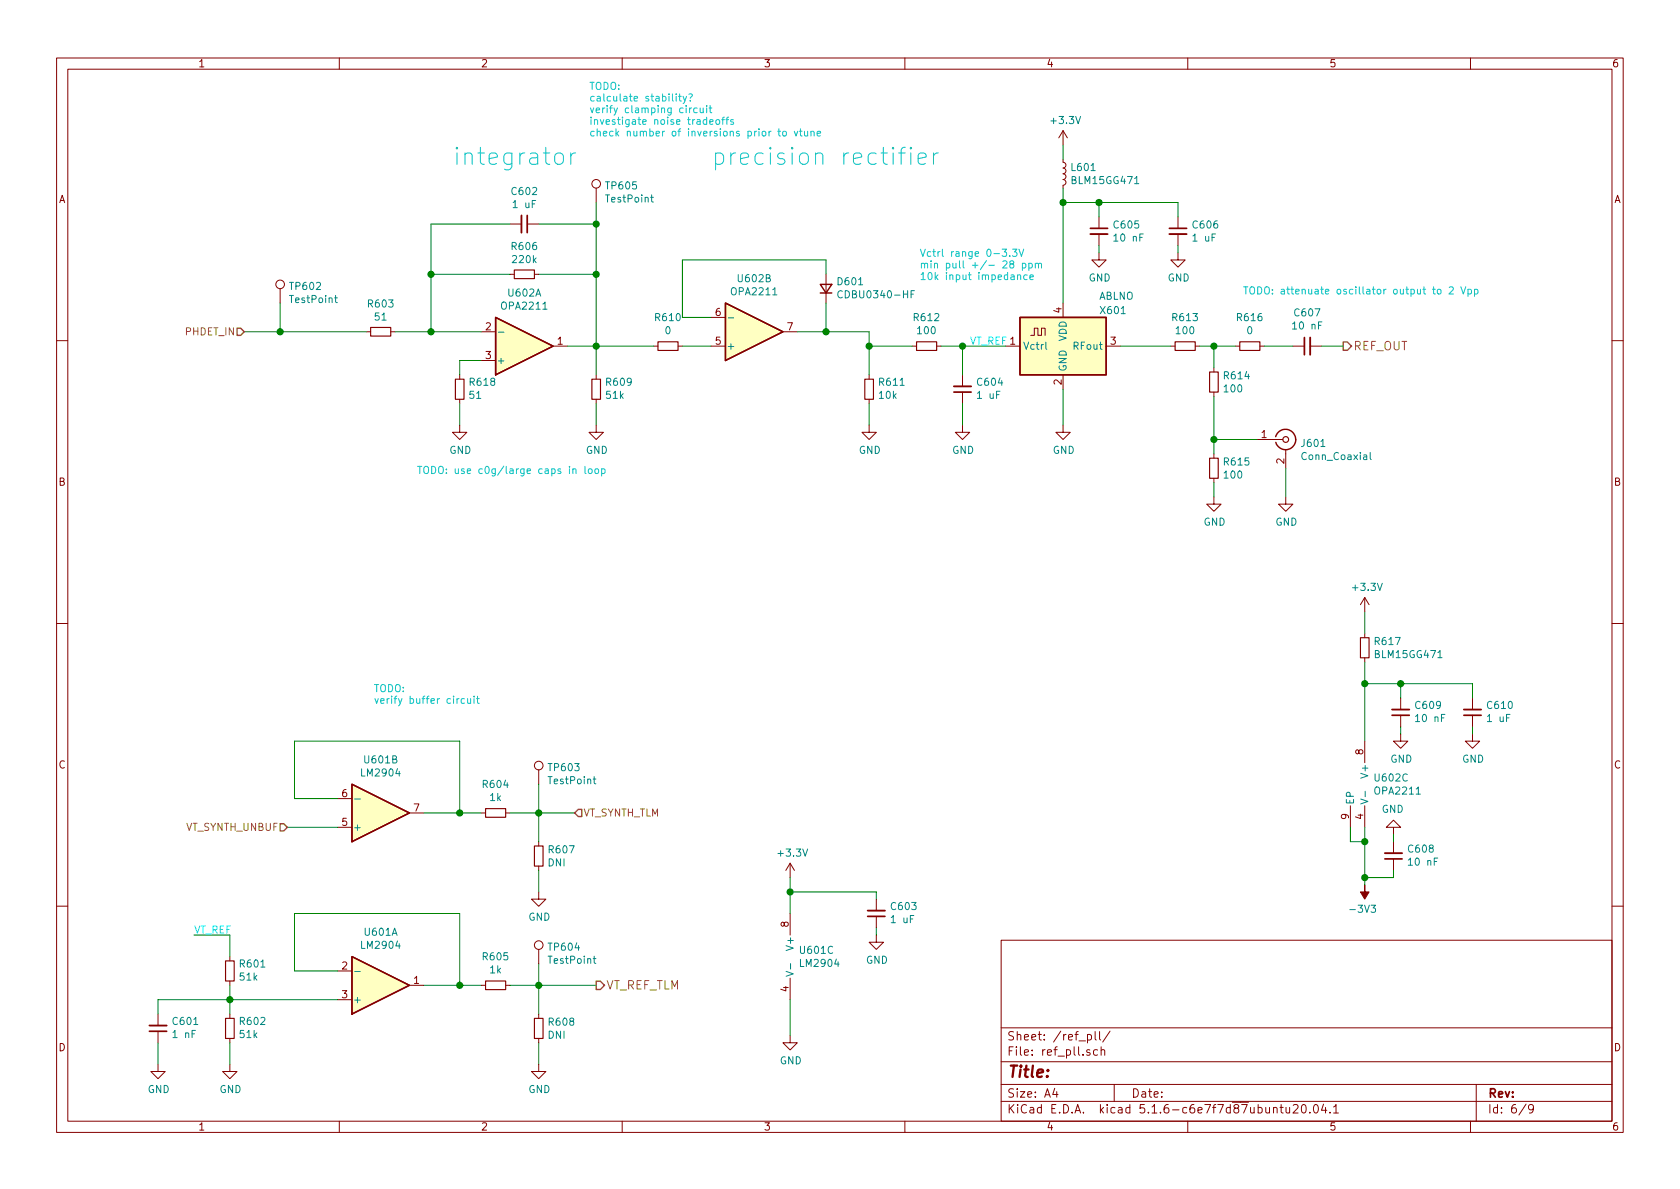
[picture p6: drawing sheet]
EESchema Schematic File Version 4
EELAYER 30 0
EELAYER END
$Descr A4 11693 8268
encoding utf-8
Sheet 6 9
Title ""
Date ""
Rev ""
Comp ""
Comment1 ""
Comment2 ""
Comment3 ""
Comment4 ""
$EndDescr
Wire Wire Line
	1100 6950 1100 7050
Wire Wire Line
	1600 6950 1100 6950
Wire Wire Line
	1100 7250 1100 7400
$Comp
L power:GND #PWR?
U 1 1
P 1100 7400
AR Path="/5F265927/5F4F26FF" Ref="#PWR?"  Part="1" 
AR Path="/5F4ECD93/5F4F26FF" Ref="#PWR0198"  Part="1" 
F 0 "#PWR0198" H 1100 7150 50  0001 C CNN
F 1 "GND" H 1105 7227 50  0000 C CNN
F 2 "" H 1100 7400 50  0001 C CNN
F 3 "" H 1100 7400 50  0001 C CNN
	1    1100 7400
	1    0    0    -1  
$EndComp
$Comp
L Device:C_Small C?
U 1 1
P 1100 7150
AR Path="/5F265927/5F4F2705" Ref="C?"  Part="1" 
AR Path="/5F4ECD93/5F4F2705" Ref="C601"  Part="1" 
F 0 "C601" H 1008 7104 50  0000 R CNN
F 1 "1 nF" H 1008 7195 50  0000 R CNN
F 2 "Capacitor_SMD:C_0402_1005Metric" H 1100 7150 50  0001 C CNN
F 3 "~" H 1100 7150 50  0001 C CNN
F 4 "N/A" H 1100 7150 50  0001 C CNN "Distributor Part Number"
	1    1100 7150
	-1   0    0    1   
$EndComp
Text Label 1350 6500 0    50   ~ 0
VT_REF
Text Label 6750 2400 0    50   ~ 0
VT_REF
Wire Wire Line
	1600 6500 1600 6650
Wire Wire Line
	1350 6500 1600 6500
Wire Wire Line
	1600 6950 1600 7050
Connection ~ 1600 6950
$Comp
L power:GND #PWR?
U 1 1
P 1600 7400
AR Path="/5F265927/5F4F2712" Ref="#PWR?"  Part="1" 
AR Path="/5F4ECD93/5F4F2712" Ref="#PWR0199"  Part="1" 
F 0 "#PWR0199" H 1600 7150 50  0001 C CNN
F 1 "GND" H 1605 7227 50  0000 C CNN
F 2 "" H 1600 7400 50  0001 C CNN
F 3 "" H 1600 7400 50  0001 C CNN
	1    1600 7400
	1    0    0    -1  
$EndComp
$Comp
L Device:R_Small R?
U 1 1
P 1600 7150
AR Path="/5F265927/5F4F2718" Ref="R?"  Part="1" 
AR Path="/5F4ECD93/5F4F2718" Ref="R602"  Part="1" 
F 0 "R602" H 1541 7104 50  0000 R CNN
F 1 "51k" H 1541 7195 50  0000 R CNN
F 2 "Resistor_SMD:R_0402_1005Metric" H 1600 7150 50  0001 C CNN
F 3 "~" H 1600 7150 50  0001 C CNN
F 4 "N/A" H 1600 7150 50  0001 C CNN "Distributor Part Number"
	1    1600 7150
	-1   0    0    1   
$EndComp
Wire Wire Line
	1600 6850 1600 6950
Wire Wire Line
	1600 7250 1600 7400
$Comp
L Device:R_Small R?
U 1 1
P 1600 6750
AR Path="/5F265927/5F4F2720" Ref="R?"  Part="1" 
AR Path="/5F4ECD93/5F4F2720" Ref="R601"  Part="1" 
F 0 "R601" H 1541 6704 50  0000 R CNN
F 1 "51k" H 1541 6795 50  0000 R CNN
F 2 "Resistor_SMD:R_0402_1005Metric" H 1600 6750 50  0001 C CNN
F 3 "~" H 1600 6750 50  0001 C CNN
F 4 "N/A" H 1600 6750 50  0001 C CNN "Distributor Part Number"
	1    1600 6750
	-1   0    0    1   
$EndComp
$Comp
L power:GND #PWR?
U 1 1
P 6050 2950
AR Path="/5F265927/5F4F2726" Ref="#PWR?"  Part="1" 
AR Path="/5F4ECD93/5F4F2726" Ref="#PWR0200"  Part="1" 
F 0 "#PWR0200" H 6050 2700 50  0001 C CNN
F 1 "GND" H 6055 2777 50  0000 C CNN
F 2 "" H 6050 2950 50  0001 C CNN
F 3 "" H 6050 2950 50  0001 C CNN
	1    6050 2950
	1    0    0    -1  
$EndComp
$Comp
L Oscillator:ABLNO X?
U 1 1
P 7400 2400
AR Path="/5F4F272D" Ref="X?"  Part="1" 
AR Path="/5F1F4C00/5F4F272D" Ref="X?"  Part="1" 
AR Path="/5F1F863E/5F4F272D" Ref="X?"  Part="1" 
AR Path="/5F265927/5F4F272D" Ref="X?"  Part="1" 
AR Path="/5F4ECD93/5F4F272D" Ref="X601"  Part="1" 
F 0 "X601" H 7650 2650 50  0000 L CNN
F 1 "ABLNO" H 7650 2750 50  0000 L CNN
F 2 "Oscillator:Oscillator_SMD_Abracon_ABLNO" H 7400 2050 50  0001 C CNN
F 3 "https://abracon.com/Precisiontiming/ABLNO.pdf" H 7200 2500 50  0001 C CNN
F 4 "Digi-Key" H 7400 2400 50  0001 C CNN "Distributor"
F 5 "535-12341-1-ND " H 7400 2400 50  0001 C CNN "Distributor Part Number"
	1    7400 2400
	1    0    0    -1  
$EndComp
$Comp
L power:GND #PWR?
U 1 1
P 3200 2950
AR Path="/5F265927/5F4F2733" Ref="#PWR?"  Part="1" 
AR Path="/5F4ECD93/5F4F2733" Ref="#PWR0201"  Part="1" 
F 0 "#PWR0201" H 3200 2700 50  0001 C CNN
F 1 "GND" H 3205 2777 50  0000 C CNN
F 2 "" H 3200 2950 50  0001 C CNN
F 3 "" H 3200 2950 50  0001 C CNN
	1    3200 2950
	1    0    0    -1  
$EndComp
Text HLabel 9350 2400 2    59   Output ~ 0
REF_OUT
Text Notes 6400 1950 0    50   ~ 0
Vctrl range 0-3.3V\nmin pull +/- 28 ppm\n10k input impedance
Wire Wire Line
	3200 2500 3350 2500
$Comp
L Device:R_Small R?
U 1 1
P 2650 2300
AR Path="/5F265927/5F4F273D" Ref="R?"  Part="1" 
AR Path="/5F4ECD93/5F4F273D" Ref="R603"  Part="1" 
F 0 "R603" V 2454 2300 50  0000 C CNN
F 1 "51" V 2545 2300 50  0000 C CNN
F 2 "Resistor_SMD:R_0402_1005Metric" H 2650 2300 50  0001 C CNN
F 3 "~" H 2650 2300 50  0001 C CNN
F 4 "N/A" H 2650 2300 50  0001 C CNN "Distributor Part Number"
	1    2650 2300
	0    1    1    0   
$EndComp
$Comp
L power:GND #PWR?
U 1 1
P 4150 2950
AR Path="/5F265927/5F4F2743" Ref="#PWR?"  Part="1" 
AR Path="/5F4ECD93/5F4F2743" Ref="#PWR0202"  Part="1" 
F 0 "#PWR0202" H 4150 2700 50  0001 C CNN
F 1 "GND" H 4155 2777 50  0000 C CNN
F 2 "" H 4150 2950 50  0001 C CNN
F 3 "" H 4150 2950 50  0001 C CNN
	1    4150 2950
	1    0    0    -1  
$EndComp
$Comp
L Device:R_Small R?
U 1 1
P 4150 2700
AR Path="/5F265927/5F4F2749" Ref="R?"  Part="1" 
AR Path="/5F4ECD93/5F4F2749" Ref="R609"  Part="1" 
F 0 "R609" H 4091 2654 50  0000 R CNN
F 1 "51k" H 4091 2745 50  0000 R CNN
F 2 "Resistor_SMD:R_0402_1005Metric" H 4150 2700 50  0001 C CNN
F 3 "~" H 4150 2700 50  0001 C CNN
F 4 "N/A" H 4150 2700 50  0001 C CNN "Distributor Part Number"
	1    4150 2700
	-1   0    0    1   
$EndComp
Wire Wire Line
	4150 2400 4150 2600
Wire Wire Line
	3950 2400 4150 2400
Wire Wire Line
	4150 2800 4150 2950
Connection ~ 4150 2400
$Comp
L Device:R_Small R?
U 1 1
P 3650 1900
AR Path="/5F265927/5F4F2753" Ref="R?"  Part="1" 
AR Path="/5F4ECD93/5F4F2753" Ref="R606"  Part="1" 
F 0 "R606" V 3454 1900 50  0000 C CNN
F 1 "220k" V 3545 1900 50  0000 C CNN
F 2 "Resistor_SMD:R_0402_1005Metric" H 3650 1900 50  0001 C CNN
F 3 "~" H 3650 1900 50  0001 C CNN
F 4 "N/A" H 3650 1900 50  0001 C CNN "Distributor Part Number"
	1    3650 1900
	0    1    1    0   
$EndComp
$Comp
L Device:C_Small C?
U 1 1
P 3650 1550
AR Path="/5F265927/5F4F2759" Ref="C?"  Part="1" 
AR Path="/5F4ECD93/5F4F2759" Ref="C602"  Part="1" 
F 0 "C602" V 3421 1550 50  0000 C CNN
F 1 "1 uF" V 3512 1550 50  0000 C CNN
F 2 "Capacitor_SMD:C_0603_1608Metric" H 3650 1550 50  0001 C CNN
F 3 "~" H 3650 1550 50  0001 C CNN
F 4 "N/A" H 3650 1550 50  0001 C CNN "Distributor Part Number"
	1    3650 1550
	0    1    1    0   
$EndComp
Wire Wire Line
	3750 1900 4150 1900
Wire Wire Line
	3750 1550 4150 1550
Wire Wire Line
	4150 1550 4150 1900
Wire Wire Line
	3550 1550 3000 1550
Wire Wire Line
	3000 1550 3000 1900
Wire Wire Line
	3550 1900 3000 1900
$Comp
L Device:R_Small R?
U 1 1
P 6450 2400
AR Path="/5F265927/5F4F2765" Ref="R?"  Part="1" 
AR Path="/5F4ECD93/5F4F2765" Ref="R612"  Part="1" 
F 0 "R612" V 6646 2400 50  0000 C CNN
F 1 "100" V 6555 2400 50  0000 C CNN
F 2 "Resistor_SMD:R_0402_1005Metric" H 6450 2400 50  0001 C CNN
F 3 "~" H 6450 2400 50  0001 C CNN
F 4 "Digi-Key" H 6450 2400 50  0001 C CNN "Distributor"
F 5 "RR05P100DCT-ND " H 6450 2400 50  0001 C CNN "Distributor Part Number"
	1    6450 2400
	0    -1   -1   0   
$EndComp
$Comp
L Device:C_Small C?
U 1 1
P 6700 2700
AR Path="/5F265927/5F4F276B" Ref="C?"  Part="1" 
AR Path="/5F4ECD93/5F4F276B" Ref="C604"  Part="1" 
F 0 "C604" H 6608 2654 50  0000 R CNN
F 1 "1 uF" H 6608 2745 50  0000 R CNN
F 2 "Capacitor_SMD:C_0603_1608Metric" H 6700 2700 50  0001 C CNN
F 3 "~" H 6700 2700 50  0001 C CNN
F 4 "N/A" H 6700 2700 50  0001 C CNN "Distributor Part Number"
	1    6700 2700
	-1   0    0    1   
$EndComp
$Comp
L power:GND #PWR?
U 1 1
P 6700 2950
AR Path="/5F265927/5F4F2771" Ref="#PWR?"  Part="1" 
AR Path="/5F4ECD93/5F4F2771" Ref="#PWR0203"  Part="1" 
F 0 "#PWR0203" H 6700 2700 50  0001 C CNN
F 1 "GND" H 6705 2777 50  0000 C CNN
F 2 "" H 6700 2950 50  0001 C CNN
F 3 "" H 6700 2950 50  0001 C CNN
	1    6700 2950
	1    0    0    -1  
$EndComp
Wire Wire Line
	6700 2950 6700 2800
Wire Wire Line
	6050 2400 6350 2400
Wire Wire Line
	6550 2400 6700 2400
Wire Wire Line
	6700 2600 6700 2400
Connection ~ 6700 2400
Wire Wire Line
	6700 2400 7000 2400
$Comp
L power:GND #PWR?
U 1 1
P 7400 2950
AR Path="/5F265927/5F4F277D" Ref="#PWR?"  Part="1" 
AR Path="/5F4ECD93/5F4F277D" Ref="#PWR0204"  Part="1" 
F 0 "#PWR0204" H 7400 2700 50  0001 C CNN
F 1 "GND" H 7405 2777 50  0000 C CNN
F 2 "" H 7400 2950 50  0001 C CNN
F 3 "" H 7400 2950 50  0001 C CNN
	1    7400 2950
	1    0    0    -1  
$EndComp
Wire Wire Line
	7400 2950 7400 2700
$Comp
L Device:C_Small C?
U 1 1
P 7650 1600
AR Path="/5F265927/5F4F2784" Ref="C?"  Part="1" 
AR Path="/5F4ECD93/5F4F2784" Ref="C605"  Part="1" 
F 0 "C605" H 7742 1646 50  0000 L CNN
F 1 "10 nF" H 7742 1555 50  0000 L CNN
F 2 "Capacitor_SMD:C_0402_1005Metric" H 7650 1600 50  0001 C CNN
F 3 "~" H 7650 1600 50  0001 C CNN
F 4 "N/A" H 7650 1600 50  0001 C CNN "Distributor Part Number"
	1    7650 1600
	1    0    0    -1  
$EndComp
$Comp
L Device:C_Small C?
U 1 1
P 8200 1600
AR Path="/5F265927/5F4F278A" Ref="C?"  Part="1" 
AR Path="/5F4ECD93/5F4F278A" Ref="C606"  Part="1" 
F 0 "C606" H 8292 1646 50  0000 L CNN
F 1 "1 uF" H 8292 1555 50  0000 L CNN
F 2 "Capacitor_SMD:C_0402_1005Metric" H 8200 1600 50  0001 C CNN
F 3 "~" H 8200 1600 50  0001 C CNN
F 4 "N/A" H 8200 1600 50  0001 C CNN "Distributor Part Number"
	1    8200 1600
	1    0    0    -1  
$EndComp
$Comp
L Device:L_Small L?
U 1 1
P 7400 1200
AR Path="/5F265927/5F4F2790" Ref="L?"  Part="1" 
AR Path="/5F4ECD93/5F4F2790" Ref="L601"  Part="1" 
F 0 "L601" H 7448 1246 50  0000 L CNN
F 1 "BLM15GG471" H 7448 1155 50  0000 L CNN
F 2 "Inductor_SMD:L_0402_1005Metric" H 7400 1200 50  0001 C CNN
F 3 "~" H 7400 1200 50  0001 C CNN
F 4 "Digi-Key" H 7400 1200 50  0001 C CNN "Distributor"
F 5 "490-5198-1-ND" H 7400 1200 50  0001 C CNN "Distributor Part Number"
	1    7400 1200
	1    0    0    -1  
$EndComp
Wire Wire Line
	7400 1000 7400 1100
Wire Wire Line
	7400 1300 7400 1400
Wire Wire Line
	7650 1750 7650 1700
$Comp
L power:GND #PWR?
U 1 1
P 7650 1750
AR Path="/5F265927/5F4F2799" Ref="#PWR?"  Part="1" 
AR Path="/5F4ECD93/5F4F2799" Ref="#PWR0205"  Part="1" 
F 0 "#PWR0205" H 7650 1500 50  0001 C CNN
F 1 "GND" H 7655 1577 50  0000 C CNN
F 2 "" H 7650 1750 50  0001 C CNN
F 3 "" H 7650 1750 50  0001 C CNN
	1    7650 1750
	1    0    0    -1  
$EndComp
$Comp
L power:GND #PWR?
U 1 1
P 8200 1750
AR Path="/5F265927/5F4F279F" Ref="#PWR?"  Part="1" 
AR Path="/5F4ECD93/5F4F279F" Ref="#PWR0206"  Part="1" 
F 0 "#PWR0206" H 8200 1500 50  0001 C CNN
F 1 "GND" H 8205 1577 50  0000 C CNN
F 2 "" H 8200 1750 50  0001 C CNN
F 3 "" H 8200 1750 50  0001 C CNN
	1    8200 1750
	1    0    0    -1  
$EndComp
Wire Wire Line
	8200 1750 8200 1700
Wire Wire Line
	7400 1400 7650 1400
Wire Wire Line
	8200 1400 8200 1500
Connection ~ 7400 1400
Wire Wire Line
	7400 1400 7400 2100
Wire Wire Line
	7650 1500 7650 1400
Connection ~ 7650 1400
Wire Wire Line
	7650 1400 8200 1400
$Comp
L Device:C_Small C?
U 1 1
P 9100 2400
AR Path="/5F265927/5F4F27AD" Ref="C?"  Part="1" 
AR Path="/5F4ECD93/5F4F27AD" Ref="C607"  Part="1" 
F 0 "C607" V 9329 2400 50  0000 C CNN
F 1 "10 nF" V 9238 2400 50  0000 C CNN
F 2 "Capacitor_SMD:C_0402_1005Metric" H 9100 2400 50  0001 C CNN
F 3 "~" H 9100 2400 50  0001 C CNN
F 4 "N/A" H 9100 2400 50  0001 C CNN "Distributor Part Number"
	1    9100 2400
	0    -1   -1   0   
$EndComp
Wire Wire Line
	9200 2400 9350 2400
$Comp
L vna:OPA2211 U?
U 1 1
P 3650 2400
AR Path="/5F265927/5F4F27B6" Ref="U?"  Part="1" 
AR Path="/5F4ECD93/5F4F27B6" Ref="U602"  Part="1" 
F 0 "U602" H 3650 2033 50  0000 C CNN
F 1 "OPA2211" H 3650 2124 50  0000 C CNN
F 2 "Package_SO:SOIC-8-1EP_3.9x4.9mm_P1.27mm_EP2.514x3.2mm" H 3650 2400 50  0001 C CNN
F 3 "https://www.ti.com/lit/ds/symlink/opa2211a.pdf" H 3650 2400 50  0001 C CNN
F 4 "Digi-Key" H 3650 2400 50  0001 C CNN "Distributor"
F 5 "296-43607-1-ND " H 3650 2400 50  0001 C CNN "Distributor Part Number"
	1    3650 2400
	1    0    0    1   
$EndComp
$Comp
L vna:OPA2211 U?
U 2 1
P 5250 2300
AR Path="/5F265927/5F4F27BC" Ref="U?"  Part="2" 
AR Path="/5F4ECD93/5F4F27BC" Ref="U602"  Part="2" 
F 0 "U602" H 5250 1933 50  0000 C CNN
F 1 "OPA2211" H 5250 2024 50  0000 C CNN
F 2 "Package_SO:SOIC-8-1EP_3.9x4.9mm_P1.27mm_EP2.514x3.2mm" H 5250 2300 50  0001 C CNN
F 3 "https://www.ti.com/lit/ds/symlink/opa2211a.pdf" H 5250 2300 50  0001 C CNN
F 4 "Digi-Key" H 5250 2300 50  0001 C CNN "Distributor"
F 5 "296-43607-1-ND " H 5250 2300 50  0001 C CNN "Distributor Part Number"
	2    5250 2300
	1    0    0    1   
$EndComp
Wire Wire Line
	2750 2300 3000 2300
Wire Wire Line
	4150 1900 4150 2400
Connection ~ 4150 1900
Wire Wire Line
	3000 1900 3000 2300
Connection ~ 3000 1900
Connection ~ 3000 2300
Wire Wire Line
	3000 2300 3350 2300
$Comp
L Device:R_Small R?
U 1 1
P 4650 2400
AR Path="/5F265927/5F4F27C9" Ref="R?"  Part="1" 
AR Path="/5F4ECD93/5F4F27C9" Ref="R610"  Part="1" 
F 0 "R610" V 4846 2400 50  0000 C CNN
F 1 "0" V 4755 2400 50  0000 C CNN
F 2 "Resistor_SMD:R_0402_1005Metric" H 4650 2400 50  0001 C CNN
F 3 "~" H 4650 2400 50  0001 C CNN
F 4 "Digi-Key" H 4650 2400 50  0001 C CNN "Distributor"
F 5 "P0.0JCT-ND " H 4650 2400 50  0001 C CNN "Distributor Part Number"
	1    4650 2400
	0    -1   -1   0   
$EndComp
Wire Wire Line
	4150 2400 4550 2400
Wire Wire Line
	4750 2400 4950 2400
$Comp
L Device:D_Small D?
U 1 1
P 5750 2000
AR Path="/5F265927/5F4F27D1" Ref="D?"  Part="1" 
AR Path="/5F4ECD93/5F4F27D1" Ref="D601"  Part="1" 
F 0 "D601" V 5796 1930 50  0000 R CNN
F 1 "CDBU0340-HF" V 5705 1930 50  0000 R CNN
F 2 "Diode_SMD:D_0603_1608Metric" V 5750 2000 50  0001 C CNN
F 3 "~" V 5750 2000 50  0001 C CNN
F 4 "Digi-Key" H 5750 2000 50  0001 C CNN "Distributor"
F 5 "641-2065-1-ND" H 5750 2000 50  0001 C CNN "Distributor Part Number"
	1    5750 2000
	0    -1   -1   0   
$EndComp
Wire Wire Line
	5750 1800 5750 1900
Wire Wire Line
	5750 2100 5750 2300
Wire Wire Line
	5750 2300 5550 2300
Wire Wire Line
	4750 1800 4750 2200
Wire Wire Line
	4750 2200 4950 2200
Wire Wire Line
	4750 1800 5750 1800
$Comp
L Device:R_Small R?
U 1 1
P 6050 2700
AR Path="/5F265927/5F4F27DD" Ref="R?"  Part="1" 
AR Path="/5F4ECD93/5F4F27DD" Ref="R611"  Part="1" 
F 0 "R611" H 5991 2654 50  0000 R CNN
F 1 "10k" H 5991 2745 50  0000 R CNN
F 2 "Resistor_SMD:R_0402_1005Metric" H 6050 2700 50  0001 C CNN
F 3 "~" H 6050 2700 50  0001 C CNN
F 4 "N/A" H 6050 2700 50  0001 C CNN "Distributor Part Number"
	1    6050 2700
	-1   0    0    1   
$EndComp
Wire Wire Line
	6050 2400 6050 2600
Wire Wire Line
	6050 2800 6050 2950
Wire Wire Line
	5750 2300 6050 2300
Wire Wire Line
	6050 2300 6050 2400
Connection ~ 5750 2300
Connection ~ 6050 2400
Wire Wire Line
	9500 4250 9500 4400
Connection ~ 9750 4750
Wire Wire Line
	10250 4750 10250 4850
Wire Wire Line
	9750 4750 10250 4750
Wire Wire Line
	9500 4750 9500 5150
Connection ~ 9500 4750
Wire Wire Line
	9750 4750 9750 4850
Wire Wire Line
	9500 4750 9750 4750
Wire Wire Line
	9500 4600 9500 4750
$Comp
L Device:R_Small R?
U 1 1
P 9500 4500
AR Path="/5F265927/5F4F27F8" Ref="R?"  Part="1" 
AR Path="/5F4ECD93/5F4F27F8" Ref="R617"  Part="1" 
F 0 "R617" H 9559 4546 50  0000 L CNN
F 1 "BLM15GG471" H 9559 4455 50  0000 L CNN
F 2 "Resistor_SMD:R_0402_1005Metric" H 9500 4500 50  0001 C CNN
F 3 "~" H 9500 4500 50  0001 C CNN
F 4 "Digi-Key" H 9500 4500 50  0001 C CNN "Distributor"
F 5 "490-5198-1-ND" H 9500 4500 50  0001 C CNN "Distributor Part Number"
	1    9500 4500
	1    0    0    -1  
$EndComp
Wire Wire Line
	10250 5100 10250 5050
$Comp
L power:GND #PWR?
U 1 1
P 10250 5100
AR Path="/5F265927/5F4F27FF" Ref="#PWR?"  Part="1" 
AR Path="/5F4ECD93/5F4F27FF" Ref="#PWR0208"  Part="1" 
F 0 "#PWR0208" H 10250 4850 50  0001 C CNN
F 1 "GND" H 10255 4927 50  0000 C CNN
F 2 "" H 10250 5100 50  0001 C CNN
F 3 "" H 10250 5100 50  0001 C CNN
	1    10250 5100
	1    0    0    -1  
$EndComp
Wire Wire Line
	9750 5050 9750 5100
$Comp
L power:GND #PWR?
U 1 1
P 9750 5100
AR Path="/5F265927/5F4F2806" Ref="#PWR?"  Part="1" 
AR Path="/5F4ECD93/5F4F2806" Ref="#PWR0209"  Part="1" 
F 0 "#PWR0209" H 9750 4850 50  0001 C CNN
F 1 "GND" H 9755 4927 50  0000 C CNN
F 2 "" H 9750 5100 50  0001 C CNN
F 3 "" H 9750 5100 50  0001 C CNN
	1    9750 5100
	1    0    0    -1  
$EndComp
$Comp
L Device:C_Small C?
U 1 1
P 10250 4950
AR Path="/5F265927/5F4F280C" Ref="C?"  Part="1" 
AR Path="/5F4ECD93/5F4F280C" Ref="C610"  Part="1" 
F 0 "C610" H 10158 4904 50  0000 R CNN
F 1 "1 uF" H 10158 4995 50  0000 R CNN
F 2 "Capacitor_SMD:C_0402_1005Metric" H 10250 4950 50  0001 C CNN
F 3 "~" H 10250 4950 50  0001 C CNN
F 4 "N/A" H 10250 4950 50  0001 C CNN "Distributor Part Number"
	1    10250 4950
	-1   0    0    1   
$EndComp
$Comp
L Device:C_Small C?
U 1 1
P 9750 4950
AR Path="/5F265927/5F4F2812" Ref="C?"  Part="1" 
AR Path="/5F4ECD93/5F4F2812" Ref="C609"  Part="1" 
F 0 "C609" H 9658 4904 50  0000 R CNN
F 1 "10 nF" H 9658 4995 50  0000 R CNN
F 2 "Capacitor_SMD:C_0402_1005Metric" H 9750 4950 50  0001 C CNN
F 3 "~" H 9750 4950 50  0001 C CNN
F 4 "N/A" H 9750 4950 50  0001 C CNN "Distributor Part Number"
	1    9750 4950
	-1   0    0    1   
$EndComp
Wire Wire Line
	9700 5800 9700 5850
$Comp
L power:GND #PWR?
U 1 1
P 9700 5800
AR Path="/5F265927/5F4F2819" Ref="#PWR?"  Part="1" 
AR Path="/5F4ECD93/5F4F2819" Ref="#PWR0210"  Part="1" 
F 0 "#PWR0210" H 9700 5550 50  0001 C CNN
F 1 "GND" H 9705 5627 50  0000 C CNN
F 2 "" H 9700 5800 50  0001 C CNN
F 3 "" H 9700 5800 50  0001 C CNN
	1    9700 5800
	-1   0    0    1   
$EndComp
Wire Wire Line
	9500 6100 9500 6150
Connection ~ 9500 6100
Wire Wire Line
	9700 6100 9700 6050
Wire Wire Line
	9500 6100 9700 6100
$Comp
L Device:C_Small C?
U 1 1
P 9700 5950
AR Path="/5F265927/5F4F2823" Ref="C?"  Part="1" 
AR Path="/5F4ECD93/5F4F2823" Ref="C608"  Part="1" 
F 0 "C608" H 9608 5904 50  0000 R CNN
F 1 "10 nF" H 9608 5995 50  0000 R CNN
F 2 "Capacitor_SMD:C_0402_1005Metric" H 9700 5950 50  0001 C CNN
F 3 "~" H 9700 5950 50  0001 C CNN
F 4 "N/A" H 9700 5950 50  0001 C CNN "Distributor Part Number"
	1    9700 5950
	-1   0    0    1   
$EndComp
Connection ~ 9500 5850
Wire Wire Line
	9500 5850 9500 6100
$Comp
L power:-3V3 #PWR?
U 1 1
P 9500 6150
AR Path="/5F265927/5F4F282B" Ref="#PWR?"  Part="1" 
AR Path="/5F4ECD93/5F4F282B" Ref="#PWR0211"  Part="1" 
F 0 "#PWR0211" H 9500 6250 50  0001 C CNN
F 1 "-3V3" H 9515 6323 50  0000 C CNN
F 2 "" H 9500 6150 50  0001 C CNN
F 3 "" H 9500 6150 50  0001 C CNN
	1    9500 6150
	-1   0    0    1   
$EndComp
Wire Wire Line
	9400 5750 9400 5850
Wire Wire Line
	9400 5850 9500 5850
Wire Wire Line
	9500 5750 9500 5850
$Comp
L vna:OPA2211 U?
U 3 1
P 9600 5450
AR Path="/5F265927/5F4F2834" Ref="U?"  Part="3" 
AR Path="/5F4ECD93/5F4F2834" Ref="U602"  Part="3" 
F 0 "U602" H 9558 5496 50  0000 L CNN
F 1 "OPA2211" H 9558 5405 50  0000 L CNN
F 2 "Package_SO:SOIC-8-1EP_3.9x4.9mm_P1.27mm_EP2.514x3.2mm" H 9600 5450 50  0001 C CNN
F 3 "https://www.ti.com/lit/ds/symlink/opa2211a.pdf" H 9600 5450 50  0001 C CNN
F 4 "Digi-Key" H 9600 5450 50  0001 C CNN "Distributor"
F 5 "296-43607-1-ND " H 9600 5450 50  0001 C CNN "Distributor Part Number"
	3    9600 5450
	1    0    0    -1  
$EndComp
$Comp
L Amplifier_Operational:LM2904 U601
U 3 1
P 5600 6650
F 0 "U601" H 5558 6696 50  0000 L CNN
F 1 "LM2904" H 5558 6605 50  0000 L CNN
F 2 "Package_SO:MSOP-8_3x3mm_P0.65mm" H 5600 6650 50  0001 C CNN
F 3 "http://www.ti.com/lit/ds/symlink/lm358.pdf" H 5600 6650 50  0001 C CNN
F 4 "Digi-Key" H 5600 6650 50  0001 C CNN "Distributor"
F 5 "296-17931-1-ND" H 5600 6650 50  0001 C CNN "Distributor Part Number"
	3    5600 6650
	1    0    0    -1  
$EndComp
$Comp
L power:+3.3V #PWR0212
U 1 1
P 5500 6100
F 0 "#PWR0212" H 5500 5950 50  0001 C CNN
F 1 "+3.3V" H 5515 6273 50  0000 C CNN
F 2 "" H 5500 6100 50  0001 C CNN
F 3 "" H 5500 6100 50  0001 C CNN
	1    5500 6100
	1    0    0    -1  
$EndComp
$Comp
L power:GND #PWR?
U 1 1
P 5500 7200
AR Path="/5F265927/5F51A608" Ref="#PWR?"  Part="1" 
AR Path="/5F4ECD93/5F51A608" Ref="#PWR0213"  Part="1" 
F 0 "#PWR0213" H 5500 6950 50  0001 C CNN
F 1 "GND" H 5505 7027 50  0000 C CNN
F 2 "" H 5500 7200 50  0001 C CNN
F 3 "" H 5500 7200 50  0001 C CNN
	1    5500 7200
	1    0    0    -1  
$EndComp
Wire Wire Line
	5500 6950 5500 7200
$Comp
L Device:C_Small C?
U 1 1
P 6100 6350
AR Path="/5F265927/5F51E98F" Ref="C?"  Part="1" 
AR Path="/5F4ECD93/5F51E98F" Ref="C603"  Part="1" 
F 0 "C603" H 6008 6304 50  0000 R CNN
F 1 "1 uF" H 6008 6395 50  0000 R CNN
F 2 "Capacitor_SMD:C_0402_1005Metric" H 6100 6350 50  0001 C CNN
F 3 "~" H 6100 6350 50  0001 C CNN
F 4 "N/A" H 6100 6350 50  0001 C CNN "Distributor Part Number"
	1    6100 6350
	-1   0    0    1   
$EndComp
Wire Wire Line
	6100 6200 6100 6250
$Comp
L power:GND #PWR?
U 1 1
P 6100 6500
AR Path="/5F265927/5F520E4F" Ref="#PWR?"  Part="1" 
AR Path="/5F4ECD93/5F520E4F" Ref="#PWR0214"  Part="1" 
F 0 "#PWR0214" H 6100 6250 50  0001 C CNN
F 1 "GND" H 6105 6327 50  0000 C CNN
F 2 "" H 6100 6500 50  0001 C CNN
F 3 "" H 6100 6500 50  0001 C CNN
	1    6100 6500
	1    0    0    -1  
$EndComp
Wire Wire Line
	6100 6500 6100 6450
Wire Wire Line
	5500 6100 5500 6200
Wire Wire Line
	5500 6200 6100 6200
Connection ~ 5500 6200
Wire Wire Line
	5500 6200 5500 6350
Wire Wire Line
	3200 6850 2950 6850
Wire Wire Line
	3200 6350 3200 6850
Wire Wire Line
	2050 6350 3200 6350
Wire Wire Line
	2050 6750 2050 6350
Wire Wire Line
	2350 6750 2050 6750
$Comp
L Amplifier_Operational:LM2904 U601
U 1 1
P 2650 6850
F 0 "U601" H 2650 6483 50  0000 C CNN
F 1 "LM2904" H 2650 6574 50  0000 C CNN
F 2 "Package_SO:MSOP-8_3x3mm_P0.65mm" H 2650 6850 50  0001 C CNN
F 3 "http://www.ti.com/lit/ds/symlink/lm358.pdf" H 2650 6850 50  0001 C CNN
F 4 "Digi-Key" H 2650 6850 50  0001 C CNN "Distributor"
F 5 "296-17931-1-ND" H 2650 6850 50  0001 C CNN "Distributor Part Number"
	1    2650 6850
	1    0    0    1   
$EndComp
Wire Wire Line
	3200 5650 2950 5650
Wire Wire Line
	3200 5150 3200 5650
Wire Wire Line
	2050 5150 3200 5150
Wire Wire Line
	2050 5550 2050 5150
Wire Wire Line
	2350 5550 2050 5550
$Comp
L Amplifier_Operational:LM2904 U601
U 2 1
P 2650 5650
F 0 "U601" H 2650 5283 50  0000 C CNN
F 1 "LM2904" H 2650 5374 50  0000 C CNN
F 2 "Package_SO:MSOP-8_3x3mm_P0.65mm" H 2650 5650 50  0001 C CNN
F 3 "http://www.ti.com/lit/ds/symlink/lm358.pdf" H 2650 5650 50  0001 C CNN
F 4 "Digi-Key" H 2650 5650 50  0001 C CNN "Distributor"
F 5 "296-17931-1-ND" H 2650 5650 50  0001 C CNN "Distributor Part Number"
	2    2650 5650
	1    0    0    1   
$EndComp
Text HLabel 4150 6850 2    59   Output ~ 0
VT_REF_TLM
Text HLabel 2000 5750 0    50   Input ~ 0
VT_SYNTH_UNBUF
Text HLabel 4000 5650 2    50   Input ~ 0
VT_SYNTH_TLM
Wire Wire Line
	2000 5750 2350 5750
$Comp
L Device:R_Small R?
U 1 1
P 3450 6850
AR Path="/5F265927/5F5DF4CA" Ref="R?"  Part="1" 
AR Path="/5F4ECD93/5F5DF4CA" Ref="R605"  Part="1" 
F 0 "R605" V 3646 6850 50  0000 C CNN
F 1 "1k" V 3555 6850 50  0000 C CNN
F 2 "Resistor_SMD:R_0402_1005Metric" H 3450 6850 50  0001 C CNN
F 3 "~" H 3450 6850 50  0001 C CNN
F 4 "Digi-Key" H 3450 6850 50  0001 C CNN "Distributor"
F 5 "RR05P1.0KDCT-ND " H 3450 6850 50  0001 C CNN "Distributor Part Number"
	1    3450 6850
	0    -1   -1   0   
$EndComp
Wire Wire Line
	3200 6850 3350 6850
Connection ~ 3200 6850
$Comp
L Device:R_Small R?
U 1 1
P 3750 7150
AR Path="/5F265927/5F5E5DDA" Ref="R?"  Part="1" 
AR Path="/5F4ECD93/5F5E5DDA" Ref="R608"  Part="1" 
F 0 "R608" H 3809 7196 50  0000 L CNN
F 1 "DNI" H 3809 7105 50  0000 L CNN
F 2 "Resistor_SMD:R_0402_1005Metric" H 3750 7150 50  0001 C CNN
F 3 "~" H 3750 7150 50  0001 C CNN
F 4 "N/A" H 3750 7150 50  0001 C CNN "Distributor Part Number"
	1    3750 7150
	1    0    0    -1  
$EndComp
Wire Wire Line
	3550 6850 3750 6850
Wire Wire Line
	3750 6850 3750 7050
Connection ~ 3750 6850
Wire Wire Line
	3750 6850 4150 6850
$Comp
L power:GND #PWR?
U 1 1
P 3750 7400
AR Path="/5F265927/5F5EEE70" Ref="#PWR?"  Part="1" 
AR Path="/5F4ECD93/5F5EEE70" Ref="#PWR0215"  Part="1" 
F 0 "#PWR0215" H 3750 7150 50  0001 C CNN
F 1 "GND" H 3755 7227 50  0000 C CNN
F 2 "" H 3750 7400 50  0001 C CNN
F 3 "" H 3750 7400 50  0001 C CNN
	1    3750 7400
	1    0    0    -1  
$EndComp
Wire Wire Line
	3750 7250 3750 7400
$Comp
L Device:R_Small R?
U 1 1
P 3450 5650
AR Path="/5F265927/5F5F4DE2" Ref="R?"  Part="1" 
AR Path="/5F4ECD93/5F5F4DE2" Ref="R604"  Part="1" 
F 0 "R604" V 3646 5650 50  0000 C CNN
F 1 "1k" V 3555 5650 50  0000 C CNN
F 2 "Resistor_SMD:R_0402_1005Metric" H 3450 5650 50  0001 C CNN
F 3 "~" H 3450 5650 50  0001 C CNN
F 4 "Digi-Key" H 3450 5650 50  0001 C CNN "Distributor"
F 5 "RR05P1.0KDCT-ND " H 3450 5650 50  0001 C CNN "Distributor Part Number"
	1    3450 5650
	0    -1   -1   0   
$EndComp
Wire Wire Line
	3200 5650 3350 5650
$Comp
L Device:R_Small R?
U 1 1
P 3750 5950
AR Path="/5F265927/5F5F4DE9" Ref="R?"  Part="1" 
AR Path="/5F4ECD93/5F5F4DE9" Ref="R607"  Part="1" 
F 0 "R607" H 3809 5996 50  0000 L CNN
F 1 "DNI" H 3809 5905 50  0000 L CNN
F 2 "Resistor_SMD:R_0402_1005Metric" H 3750 5950 50  0001 C CNN
F 3 "~" H 3750 5950 50  0001 C CNN
F 4 "N/A" H 3750 5950 50  0001 C CNN "Distributor Part Number"
	1    3750 5950
	1    0    0    -1  
$EndComp
Wire Wire Line
	3550 5650 3750 5650
Wire Wire Line
	3750 5650 3750 5850
$Comp
L power:GND #PWR?
U 1 1
P 3750 6200
AR Path="/5F265927/5F5F4DF3" Ref="#PWR?"  Part="1" 
AR Path="/5F4ECD93/5F5F4DF3" Ref="#PWR0216"  Part="1" 
F 0 "#PWR0216" H 3750 5950 50  0001 C CNN
F 1 "GND" H 3755 6027 50  0000 C CNN
F 2 "" H 3750 6200 50  0001 C CNN
F 3 "" H 3750 6200 50  0001 C CNN
	1    3750 6200
	1    0    0    -1  
$EndComp
Wire Wire Line
	3750 6050 3750 6200
Connection ~ 3200 5650
Wire Wire Line
	4000 5650 3750 5650
Connection ~ 3750 5650
Wire Wire Line
	1600 6950 2350 6950
$Comp
L Device:R_Small R?
U 1 1
P 8250 2400
AR Path="/5F265927/5F6D0307" Ref="R?"  Part="1" 
AR Path="/5F4ECD93/5F6D0307" Ref="R613"  Part="1" 
F 0 "R613" V 8446 2400 50  0000 C CNN
F 1 "100" V 8355 2400 50  0000 C CNN
F 2 "Resistor_SMD:R_0402_1005Metric" H 8250 2400 50  0001 C CNN
F 3 "~" H 8250 2400 50  0001 C CNN
F 4 "Digi-Key" H 8250 2400 50  0001 C CNN "Distributor"
F 5 "RR05P100DCT-ND " H 8250 2400 50  0001 C CNN "Distributor Part Number"
	1    8250 2400
	0    -1   -1   0   
$EndComp
Wire Wire Line
	7800 2400 8150 2400
$Comp
L Device:R_Small R?
U 1 1
P 8700 2400
AR Path="/5F265927/5F6DDC7F" Ref="R?"  Part="1" 
AR Path="/5F4ECD93/5F6DDC7F" Ref="R616"  Part="1" 
F 0 "R616" V 8896 2400 50  0000 C CNN
F 1 "0" V 8805 2400 50  0000 C CNN
F 2 "Resistor_SMD:R_0402_1005Metric" H 8700 2400 50  0001 C CNN
F 3 "~" H 8700 2400 50  0001 C CNN
F 4 "Digi-Key" H 8700 2400 50  0001 C CNN "Distributor"
F 5 "P0.0JCT-ND " H 8700 2400 50  0001 C CNN "Distributor Part Number"
	1    8700 2400
	0    -1   -1   0   
$EndComp
$Comp
L Device:R_Small R?
U 1 1
P 8450 2650
AR Path="/5F265927/5F6DE0EC" Ref="R?"  Part="1" 
AR Path="/5F4ECD93/5F6DE0EC" Ref="R614"  Part="1" 
F 0 "R614" H 8509 2696 50  0000 L CNN
F 1 "100" H 8509 2605 50  0000 L CNN
F 2 "Resistor_SMD:R_0402_1005Metric" H 8450 2650 50  0001 C CNN
F 3 "~" H 8450 2650 50  0001 C CNN
F 4 "Digi-Key" H 8450 2650 50  0001 C CNN "Distributor"
F 5 "RR05P100DCT-ND " H 8450 2650 50  0001 C CNN "Distributor Part Number"
	1    8450 2650
	1    0    0    -1  
$EndComp
$Comp
L Connector:Conn_Coaxial J601
U 1 1
P 8950 3050
F 0 "J601" H 9050 3025 50  0000 L CNN
F 1 "Conn_Coaxial" H 9050 2934 50  0000 L CNN
F 2 "Connector_Coaxial:U.FL_Hirose_U.FL-R-SMT-1_Vertical" H 8950 3050 50  0001 C CNN
F 3 " ~" H 8950 3050 50  0001 C CNN
F 4 "N/A" H 8950 3050 50  0001 C CNN "Distributor Part Number"
	1    8950 3050
	1    0    0    -1  
$EndComp
$Comp
L power:GND #PWR?
U 1 1
P 8950 3450
AR Path="/5F265927/5F6DF760" Ref="#PWR?"  Part="1" 
AR Path="/5F4ECD93/5F6DF760" Ref="#PWR0217"  Part="1" 
F 0 "#PWR0217" H 8950 3200 50  0001 C CNN
F 1 "GND" H 8955 3277 50  0000 C CNN
F 2 "" H 8950 3450 50  0001 C CNN
F 3 "" H 8950 3450 50  0001 C CNN
	1    8950 3450
	1    0    0    -1  
$EndComp
Wire Wire Line
	8450 3050 8450 2750
Wire Wire Line
	8350 2400 8450 2400
Wire Wire Line
	8450 2550 8450 2400
Connection ~ 8450 2400
Wire Wire Line
	8450 2400 8600 2400
$Comp
L Device:R_Small R?
U 1 1
P 8450 3250
AR Path="/5F265927/5F6ED4C4" Ref="R?"  Part="1" 
AR Path="/5F4ECD93/5F6ED4C4" Ref="R615"  Part="1" 
F 0 "R615" H 8509 3296 50  0000 L CNN
F 1 "100" H 8509 3205 50  0000 L CNN
F 2 "Resistor_SMD:R_0402_1005Metric" H 8450 3250 50  0001 C CNN
F 3 "~" H 8450 3250 50  0001 C CNN
F 4 "Digi-Key" H 8450 3250 50  0001 C CNN "Distributor"
F 5 "RR05P100DCT-ND " H 8450 3250 50  0001 C CNN "Distributor Part Number"
	1    8450 3250
	1    0    0    -1  
$EndComp
Wire Wire Line
	8450 3050 8750 3050
$Comp
L power:GND #PWR?
U 1 1
P 8450 3450
AR Path="/5F265927/5F704076" Ref="#PWR?"  Part="1" 
AR Path="/5F4ECD93/5F704076" Ref="#PWR0218"  Part="1" 
F 0 "#PWR0218" H 8450 3200 50  0001 C CNN
F 1 "GND" H 8455 3277 50  0000 C CNN
F 2 "" H 8450 3450 50  0001 C CNN
F 3 "" H 8450 3450 50  0001 C CNN
	1    8450 3450
	1    0    0    -1  
$EndComp
Wire Wire Line
	8450 3350 8450 3450
Wire Wire Line
	8450 3050 8450 3150
Connection ~ 8450 3050
Wire Wire Line
	8950 3250 8950 3450
Wire Wire Line
	8800 2400 9000 2400
$Comp
L Connector:TestPoint TP605
U 1 1
P 4150 1400
F 0 "TP605" H 4208 1518 50  0000 L CNN
F 1 "TestPoint" H 4208 1427 50  0000 L CNN
F 2 "TestPoint:TestPoint_Keystone_5015_Micro-Minature" H 4350 1400 50  0001 C CNN
F 3 "~" H 4350 1400 50  0001 C CNN
F 4 "Digi-Key" H 4150 1400 50  0001 C CNN "Distributor"
F 5 "36-5015CT-ND" H 4150 1400 50  0001 C CNN "Distributor Part Number"
	1    4150 1400
	1    0    0    -1  
$EndComp
Wire Wire Line
	4150 1400 4150 1550
Connection ~ 4150 1550
$Comp
L Connector:TestPoint TP602
U 1 1
P 1950 2100
F 0 "TP602" H 2008 2218 50  0000 L CNN
F 1 "TestPoint" H 2008 2127 50  0000 L CNN
F 2 "TestPoint:TestPoint_Keystone_5015_Micro-Minature" H 2150 2100 50  0001 C CNN
F 3 "~" H 2150 2100 50  0001 C CNN
F 4 "Digi-Key" H 1950 2100 50  0001 C CNN "Distributor"
F 5 "36-5015CT-ND" H 1950 2100 50  0001 C CNN "Distributor Part Number"
	1    1950 2100
	1    0    0    -1  
$EndComp
Wire Wire Line
	1950 2100 1950 2300
Wire Wire Line
	1950 2300 2550 2300
$Comp
L Connector:TestPoint TP603
U 1 1
P 3750 5450
F 0 "TP603" H 3808 5568 50  0000 L CNN
F 1 "TestPoint" H 3808 5477 50  0000 L CNN
F 2 "TestPoint:TestPoint_Keystone_5015_Micro-Minature" H 3950 5450 50  0001 C CNN
F 3 "~" H 3950 5450 50  0001 C CNN
F 4 "Digi-Key" H 3750 5450 50  0001 C CNN "Distributor"
F 5 "36-5015CT-ND" H 3750 5450 50  0001 C CNN "Distributor Part Number"
	1    3750 5450
	1    0    0    -1  
$EndComp
Wire Wire Line
	3750 5450 3750 5650
$Comp
L Connector:TestPoint TP604
U 1 1
P 3750 6700
F 0 "TP604" H 3808 6818 50  0000 L CNN
F 1 "TestPoint" H 3808 6727 50  0000 L CNN
F 2 "TestPoint:TestPoint_Keystone_5015_Micro-Minature" H 3950 6700 50  0001 C CNN
F 3 "~" H 3950 6700 50  0001 C CNN
F 4 "Digi-Key" H 3750 6700 50  0001 C CNN "Distributor"
F 5 "36-5015CT-ND" H 3750 6700 50  0001 C CNN "Distributor Part Number"
	1    3750 6700
	1    0    0    -1  
$EndComp
Wire Wire Line
	3750 6700 3750 6850
Wire Wire Line
	1950 2300 1700 2300
Connection ~ 1950 2300
Text HLabel 1700 2300 0    50   Input ~ 0
PHDET_IN
Text Notes 4100 950  0    50   ~ 0
TODO:\ncalculate stability?\nverify clamping circuit\ninvestigate noise tradeoffs\ncheck number of inversions prior to vtune
Text Notes 2600 4900 0    50   ~ 0
TODO:\nverify buffer circuit
Text Notes 3150 1150 0    118  ~ 0
integrator
Text Notes 4950 1150 0    118  ~ 0
precision rectifier
Text Notes 8650 2050 0    50   ~ 0
TODO: attenuate oscillator output to 2 Vpp
Text Notes 2900 3300 0    50   ~ 0
TODO: use c0g/large caps in loop
$Comp
L power:+3.3V #PWR0197
U 1 1
P 7400 1000
F 0 "#PWR0197" H 7400 850 50  0001 C CNN
F 1 "+3.3V" H 7415 1173 50  0000 C CNN
F 2 "" H 7400 1000 50  0001 C CNN
F 3 "" H 7400 1000 50  0001 C CNN
	1    7400 1000
	1    0    0    -1  
$EndComp
$Comp
L power:+3.3V #PWR0207
U 1 1
P 9500 4250
F 0 "#PWR0207" H 9500 4100 50  0001 C CNN
F 1 "+3.3V" H 9515 4423 50  0000 C CNN
F 2 "" H 9500 4250 50  0001 C CNN
F 3 "" H 9500 4250 50  0001 C CNN
	1    9500 4250
	1    0    0    -1  
$EndComp
$Comp
L Device:R_Small R?
U 1 1
P 3200 2700
AR Path="/5F265927/5F521DBB" Ref="R?"  Part="1" 
AR Path="/5F4ECD93/5F521DBB" Ref="R618"  Part="1" 
F 0 "R618" H 3141 2654 50  0000 R CNN
F 1 "51" H 3141 2745 50  0000 R CNN
F 2 "Resistor_SMD:R_0402_1005Metric" H 3200 2700 50  0001 C CNN
F 3 "~" H 3200 2700 50  0001 C CNN
F 4 "N/A" H 3200 2700 50  0001 C CNN "Distributor Part Number"
	1    3200 2700
	-1   0    0    1   
$EndComp
Wire Wire Line
	3200 2800 3200 2950
Wire Wire Line
	3200 2500 3200 2600
$EndSCHEMATC
